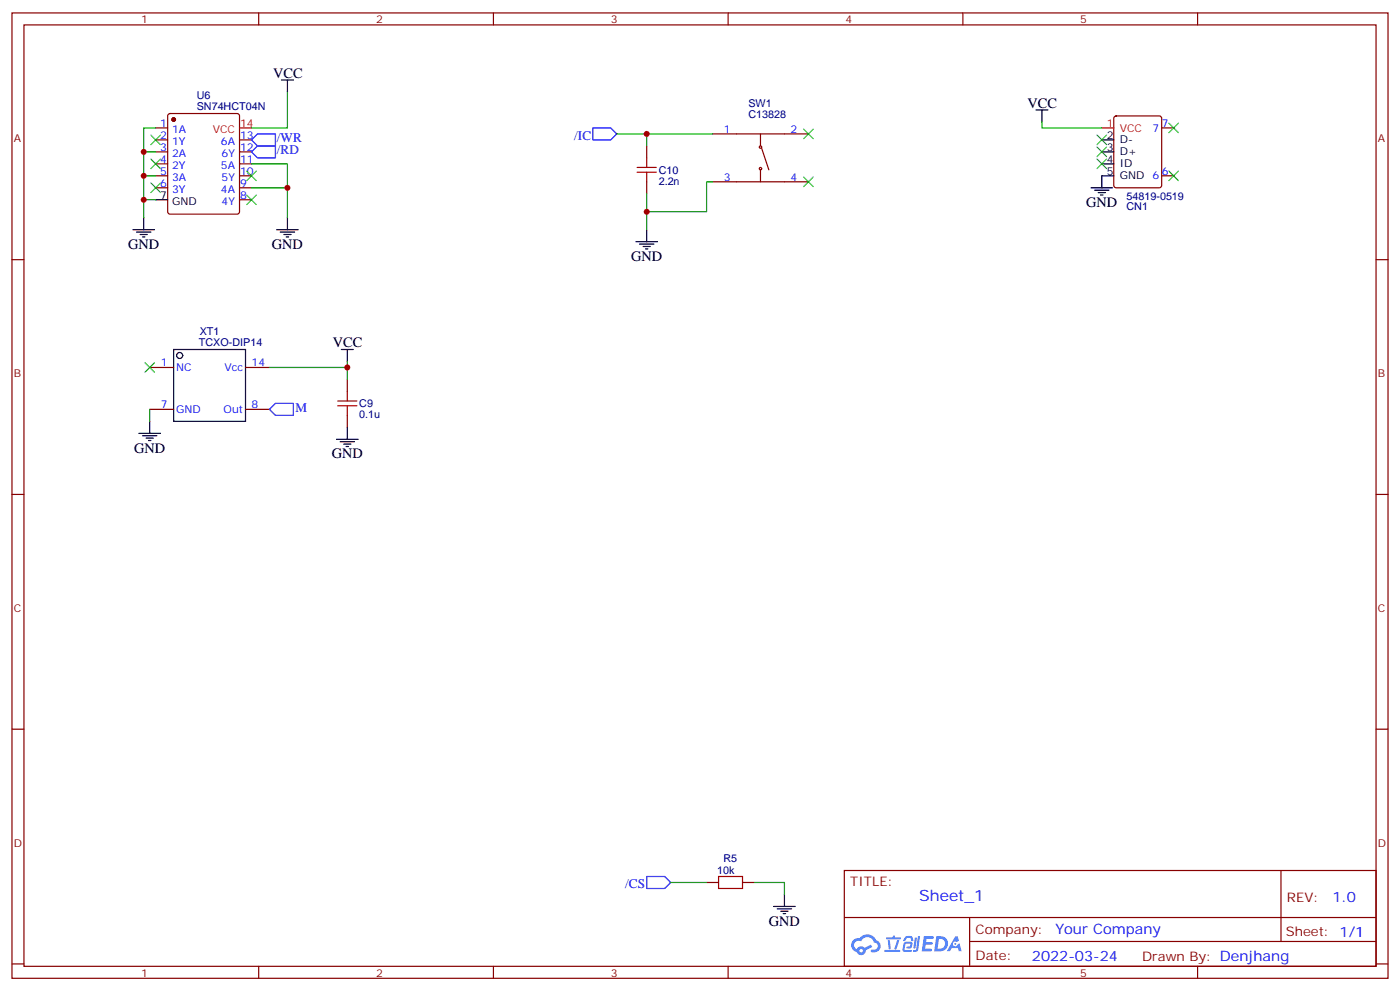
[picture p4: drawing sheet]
<svg xmlns="http://www.w3.org/2000/svg" width="412mm" height="292mm" viewBox="0 0 412 292" stroke-linecap="round" stroke-linejoin="round" font-family="sans-serif">
<g fill="none" stroke="#870000" stroke-width=".35">
<path d="M3.5 3.8h405.4v284.3h-405.4zM7.1 7.3h398.2v277.3h-398.2zM76.2 3.8v3.5M145.3 3.8v3.5M214.5 3.8v3.5M283.6 3.8v3.5M352.8 3.8v3.5M3.5 76.5h3.6M405.3 76.5h3.6M3.5 145.6h3.6M405.3 145.6h3.6M3.5 214.8h3.6"/>
<path d="M405.3 214.8h3.6M248.7 256.4h156.6v28.2h-156.6zM377.3 256.4v20.9M248.7 270.2h156.5M285.6 277.3h119.6M285.6 270.2v14.2M3.5 283.9h3.6M76.2 284.6v3.5M145.3 284.6v3.5M214.5 284.6v3.5M283.6 284.6v3.5M352.8 284.6v3.5"/>
<path d="M405.3 283.9h3.6"/>
</g>
<g fill="#5487ff">
<path d="M272.1 275.7h2.6l.3 .2-.1 .6h-2l-.1 1h1.6l.4 .4-.4 .4h-1.7l-.2 1.1 1.8 .1 .3 .3-.2 .4h-2.9z"/>
<path d="M281.4 275.8h.7l.4 1.3-.7 .3a.74 .74 0 0 0-1.1 .3 .74 .74 0 0 0 .5 1.1 .74 .74 0 0 0 .9-.7l.5-.3 .7 2.4h-.9l-.2-1h-1.9l-.5 1h-.9z"/>
<path d="M269.5 276.2h.6l-.4 2.9a.31 .31 0 0 1-.3 .3 .31 .31 0 0 1-.3-.3z"/>
<path d="M270.4 275.7h.6l-.5 4a.89 .89 0 0 1-.7 .7 .89 .89 0 0 1-.9-.3l1-.5z"/>
<path d="M266.8 275.9l.6-.2 1.2 .1 .5 1.3-.6 .1-.4-.9-1 .1a.95 .95 0 0 1-1 .8l-.1-.2z"/>
<path d="M266.4 277.6l1.8-.2a1.04 1.04 0 0 1 .6 1.1 1.04 1.04 0 0 1-.8 .9h-.7a.29 .29 0 0 1-.3-.4 .29 .29 0 0 1 .3-.2h.7l.2-.8h-1.4l-.4 1.8h1.9a.29 .29 0 0 1 .3 .3 .29 .29 0 0 1-.3 .3h-2l-.4-.3 .2-2.1z"/>
<path d="M260.5 279.8h4.4a.3 .3 0 0 1 .3 .3 .3 .3 0 0 1-.3 .3h-4.3z"/>
<path d="M264.3 276.9h.6l-.5 1.6a1.02 1.02 0 0 1-.7 1.2l-.2-.3z"/>
<path d="M261.5 276.9h.6l.3 2.4-.3 .3-.3-.2z"/>
<path d="M261.1 276.1h1.9l.2-.5h.5l-.1 .5h1.5a.29 .29 0 0 1 .3 .3 .29 .29 0 0 1-.3 .3h-3.9z"/>
<path d="M275.8 275.7l-.6 4.5h1.4a2.27 2.27 0 0 0 2.7-2.3 2.27 2.27 0 0 0-2.7-2.2zM276.6 276.5a1.5 1.5 0 0 1 1.8 1.6 1.5 1.5 0 0 1-1.9 1.3h-.3z"/>
<path d="M251.4 276.9a2.09 2.09 0 0 0 1 3.5 1.37 1.37 0 0 0 1.5 .9 1.37 1.37 0 0 0 1.1-1.4l2-1-.5-.7-1.8 1a1.4 1.4 0 0 0-2.3 .4 1.32 1.32 0 0 1-.6-1.9 1.32 1.32 0 0 1 1.9-.4 2.02 2.02 0 0 1 2-1.3 2.02 2.02 0 0 1 1.8 1.6 1.09 1.09 0 0 1 1.1 1.4 1.09 1.09 0 0 1-1.6 .7 .41 .41 0 0 0-.5 .3 .41 .41 0 0 0 .4 .5 1.89 1.89 0 0 0 2.4-1.2 1.89 1.89 0 0 0-1.2-2.4 2.98 2.98 0 0 0-5-.6l-1 .1zM253.2 280a.52 .52 0 0 1 1 0 .52 .52 0 0 1-1 0z"/>
<circle cx="281.4" cy="278" r=".28"/>
</g>
<circle cx="51.2" cy="35.2" r=".53" fill="#870000" stroke="#870000" stroke-width=".35"/>
<g fill="none" stroke="#870000" stroke-width=".35">
<path d="M45.9 37.7h3.5M49.6 33.6l.5-.2h19.7l.5 .2 .3 .5v28.3l-.3 .5-.5 .2h-19.7l-.5-.3-.2-.4v-28.3zM209.9 39.4h28.2M224 39.4v3.6M328.3 34.4l.5-.3h12.7l.6 .5 .1 20-.5 .7h-12.9l-.7-.4v-20zM342.2 37.7h3.5M45.9 41.2h3.5M45.9 44.7h3.5M45.9 48.3h3.5M45.9 51.8h3.5M45.9 55.3h3.5M70.6 41.2h3.5"/>
<path d="M70.6 44.7h3.5M70.6 48.3h3.5M70.6 51.8h3.5M70.6 55.3h3.5M70.6 58.8h3.5M190.5 43v3.5M190.5 53.6v3.5M209.9 53.6h28.2M224 50v3.6M224.4 43.7l2.1 6.3M342.2 51.8h3.5M44.1 108.2h7.1"/>
<path d="M72.3 108.2h7.1M102.3 111.8v3.5M44.1 120.6h7.1M72.3 120.6h7.1M102.3 122.3v3.6M208.1 259.9h3.6M218.7 259.9h3.5"/>
<circle cx="224" cy="49.7" r=".35"/>
<circle cx="224" cy="43.3" r=".35"/>
</g>
<g fill="none" stroke="#000" stroke-width=".35">
<path d="M82.9 23.6h3.5M84.7 23.6v3.5M305.2 32.4h3.5M306.9 32.4v3.5M45.9 58.8h3.5M321.4 55.3h6.3M322.4 56h4.3M323.5 56.7h2.1M324.2 57.4h.7M324.6 41.2h3.5M324.6 44.7h3.5M324.6 48.3h3.5"/>
<path d="M328.1 51.8h-3.5v3.5M39.2 67.7h6.3M40.2 68.4h4.2M41.3 69.1h2.1M42 69.8h.7M42.3 64.1v3.6M81.5 67.7h6.3M82.5 68.4h4.3M83.6 69.1h2.1M84.3 69.8h.7M84.7 64.1v3.6M187.3 71.2h6.4"/>
<path d="M188.4 71.9h4.2M189.4 72.6h2.2M190.1 73.3h.8M190.5 67.7v3.5M51.2 102.9h21.1v21.2h-21.1zM100.5 102.9h3.6M102.3 102.9v3.6M40.9 127.6h6.4M42 128.3h4.2M43 129h2.2M43.7 129.8h.7M44.1 124.1v3.5"/>
<path d="M99.1 129.4h6.4M100.2 130.1h4.2M101.2 130.8h2.2M102 131.5h.7M102.3 125.9v3.5M227.9 267h6.3M229 267.7h4.2M230 268.4h2.1M230.7 269.1h.7M231.1 263.5v3.5"/>
<circle cx="52.9" cy="104.7" r=".88"/>
</g>
<path d="M70.6 37.7h3.5M324.6 37.7h3.5" fill="none" stroke="#f00" stroke-width=".35"/>
<g fill="none" stroke="#008700" stroke-width=".35">
<path d="M45.9 37.7h-3.6v7M84.7 27.1v10.6h-10.6M181.7 39.4h28.2M190.5 39.4v3.6M306.9 35.9v1.8h17.7M45.9 58.8h-3.6v5.3M45.9 51.8h-3.6v7M45.9 44.7h-3.6v7.1M74.1 48.3h10.6v15.8M74.1 55.3h10.6M190.5 57.1v5.3M209.9 53.6h-1.8v8.8h-17.6v5.3"/>
<path d="M102.3 106.5v1.7h-22.9M102.3 108.2v3.6M44.1 120.6v3.5M197.6 259.9h10.5M222.2 259.9h8.9v3.6"/>
</g>
<g fill="none" stroke="#3c3" stroke-width=".35">
<path d="M44.4 39.8l2.9 2.8M47.3 39.8l-2.9 2.8M236.7 38l2.8 2.9M239.5 38l-2.8 2.9M323.1 39.8l2.9 2.8M326 39.8l-2.9 2.8M344.3 36.3l2.8 2.8M347.1 36.3l-2.8 2.8M44.4 53.9l2.9 2.8M44.4 46.8l2.9 2.9M47.3 53.9l-2.9 2.8M47.3 46.8l-2.9 2.9"/>
<path d="M72.7 50.4l2.8 2.8M72.7 57.4l2.8 2.9M75.5 50.4l-2.8 2.8M75.5 57.4l-2.8 2.9M236.7 52.1l2.8 2.9M239.5 52.1l-2.8 2.9M323.1 43.3l2.9 2.8M323.1 46.8l2.9 2.9M326 43.3l-2.9 2.8M326 46.8l-2.9 2.9M344.3 50.4l2.8 2.8M347.1 50.4l-2.8 2.8"/>
<path d="M42.7 106.8l2.8 2.8M45.5 106.8l-2.8 2.8"/>
</g>
<path d="M174.6 37.7h5.3l1.8 1.7-1.8 1.8h-5.3zM74.1 44.7l1.7-1.7h5.3v3.5h-5.3zM74.1 41.2l1.7-1.8h5.3v3.6h-5.3zM79.4 120.6l1.7-1.8h5.3v3.5h-5.3zM190.5 258.2h5.3l1.8 1.7-1.8 1.8h-5.3z" fill="none" stroke="#00f" stroke-width=".35"/>
<path d="M187.7 49.3h5.6M187.7 50.7h5.6M190.5 46.5v2.8M190.5 50.7v2.9M99.5 119.5h5.6M99.5 118.1h5.6M102.3 115.3v2.8M102.3 119.5v2.8M211.7 258.2h7v3.5h-7z" fill="none" stroke="#a10000" stroke-width=".35"/>
<g fill="#c00">
<circle cx="84.7" cy="55.3" r=".88"/>
<circle cx="190.5" cy="62.4" r=".88"/>
<circle cx="190.5" cy="39.4" r=".88"/>
<circle cx="42.3" cy="58.8" r=".88"/>
<circle cx="42.3" cy="51.8" r=".88"/>
<circle cx="42.3" cy="44.7" r=".88"/>
<circle cx="102.3" cy="108.2" r=".88"/>
</g>
<text font-size="4.6" fill="#00f" x="270.8" y="265.4">Sheet_1</text>
<g font-size="4.2">
<text x="80.4" y="22.9">VCC</text>
<text x="302.7" y="31.7">VCC</text>
<text x="320" y="61">GND</text>
<text x="37.7" y="73.3">GND</text>
<text x="80.1" y="73.3">GND</text>
<text x="185.9" y="76.8">GND</text>
<text x="98.1" y="102.2">VCC</text>
<text x="39.5" y="133.3">GND</text>
<text x="97.7" y="135">GND</text>
<text x="226.5" y="272.6">GND</text>
</g>
<g font-size="4.2" fill="#00f">
<text x="392.5" y="265.7">1.0</text>
<text x="310.9" y="275.2">Your Company</text>
<text x="304" y="283">2022-03-24</text>
</g>
<g font-size="3.9" fill="#00f">
<text x="81.6" y="41.9">/WR</text>
<text x="169.2" y="41.2">/IC</text>
<text x="81.6" y="45.4">/RD</text>
<text x="87.1" y="121.4">M</text>
<text x="184.2" y="261.7">/CS</text>
</g>
<g font-size="3.9" fill="#800">
<text x="250.5" y="261">TITLE:</text>
<text x="379.1" y="265.7">REV:</text>
<text x="287.4" y="275.2">Company:</text>
<text x="378.7" y="275.8">Sheet: 1/1</text>
<text x="287.4" y="282.9">Date:</text>
<text x="336.4" y="282.9">Drawn By: Denjhang</text>
</g>
<g font-size="3.2" fill="#800">
<text x="41.6" y="6.8">1</text>
<text x="110.8" y="6.8">2</text>
<text x="179.9" y="6.8">3</text>
<text x="249.1" y="6.8">4</text>
<text x="318.2" y="6.8">5</text>
<text x="4.1" y="41.9">A</text>
<text x="405.9" y="41.9">A</text>
<text x="4.1" y="111.1">B</text>
<text x="405.9" y="111.1">B</text>
<text x="4.1" y="180.2">C</text>
<text x="405.9" y="180.2">C</text>
<text x="4.1" y="249.3">D</text>
<text x="405.9" y="249.3">D</text>
<text x="41.6" y="287.6">1</text>
<text x="110.8" y="287.6">2</text>
<text x="179.9" y="287.6">3</text>
<text x="249.1" y="287.6">4</text>
<text x="318.2" y="287.6">5</text>
</g>
<g font-size="3.2" fill="#000080">
<text x="57.9" y="29.2">U6</text>
<text x="57.9" y="32.4">SN74HCT04N</text>
<text x="220.4" y="34.8">C13828</text>
<text x="220.4" y="31.6">SW1</text>
<text x="194" y="51.2">C10</text>
<text x="194" y="54.4">2.2n</text>
<text x="331.8" y="58.8">54819-0519</text>
<text x="331.8" y="61.8">CN1</text>
<text x="58.6" y="101.9">TCXO-DIP14</text>
<text x="58.8" y="98.7">XT1</text>
<text x="105.8" y="119.9">C9</text>
<text x="105.8" y="123.2">0.1u</text>
<text x="211.2" y="257.5">10k</text>
<text x="213.1" y="253.9">R5</text>
</g>
<g font-size="3.2" fill="#00f">
<text x="47.2" y="37.3">1</text>
<text x="47.2" y="40.9">2</text>
<text x="50.7" y="39.1">1A</text>
<text x="70.7" y="40.9">13</text>
<text x="213.2" y="39.1">1</text>
<text x="232.8" y="39.1">2</text>
<text x="339.5" y="38.7">7</text>
<text x="342.2" y="37.3">7</text>
<text x="47.2" y="44.4">3</text>
<text x="47.2" y="47.9">4</text>
<text x="50.7" y="42.6">1Y</text>
<text x="50.7" y="46.1">2A</text>
<text x="65.1" y="42.6">6A</text>
<text x="65.3" y="46.1">6Y</text>
<text x="70.7" y="47.9">11</text>
<text x="70.7" y="44.4">12</text>
<text x="47.2" y="51.4">5</text>
<text x="50.7" y="49.7">2Y</text>
<text x="50.7" y="53.2">3A</text>
<text x="65.1" y="49.7">5A</text>
<text x="65.3" y="53.2">5Y</text>
<text x="70.7" y="51.4">10</text>
<text x="213.2" y="53.2">3</text>
<text x="232.8" y="53.2">4</text>
<text x="339.5" y="52.8">6</text>
<text x="342.2" y="51.4">6</text>
<text x="47.2" y="55">6</text>
<text x="50.7" y="56.7">3Y</text>
<text x="65.1" y="56.7">4A</text>
<text x="70.7" y="58.5">8</text>
<text x="70.7" y="55">9</text>
<text x="65.3" y="60.3">4Y</text>
<text x="47.4" y="107.9">1</text>
<text x="74.1" y="107.9">14</text>
<text x="51.9" y="109.3">NC</text>
<text x="66.1" y="109.3">Vcc</text>
<text x="47.4" y="120.2">7</text>
<text x="51.9" y="121.6">GND</text>
<text x="65.9" y="121.6">Out</text>
<text x="74.1" y="120.2">8</text>
</g>
<g font-size="3.2" fill="#f00">
<text x="62.6" y="39.1">VCC</text>
<text x="70.7" y="37.3">14</text>
<text x="326.1" y="37.3">1</text>
<text x="329.8" y="38.7">VCC</text>
</g>
<g font-size="3.2">
<text x="326.1" y="40.9">2</text>
<text x="326.1" y="44.4">3</text>
<text x="326.1" y="47.9">4</text>
<text x="329.8" y="42.3">D-</text>
<text x="329.8" y="45.8">D+</text>
<text x="326.1" y="51.4">5</text>
<text x="329.8" y="49.3">ID</text>
<text x="329.8" y="52.8">GND</text>
<text x="47.2" y="58.5">7</text>
<text x="50.7" y="60.3">GND</text>
</g>
</svg>
